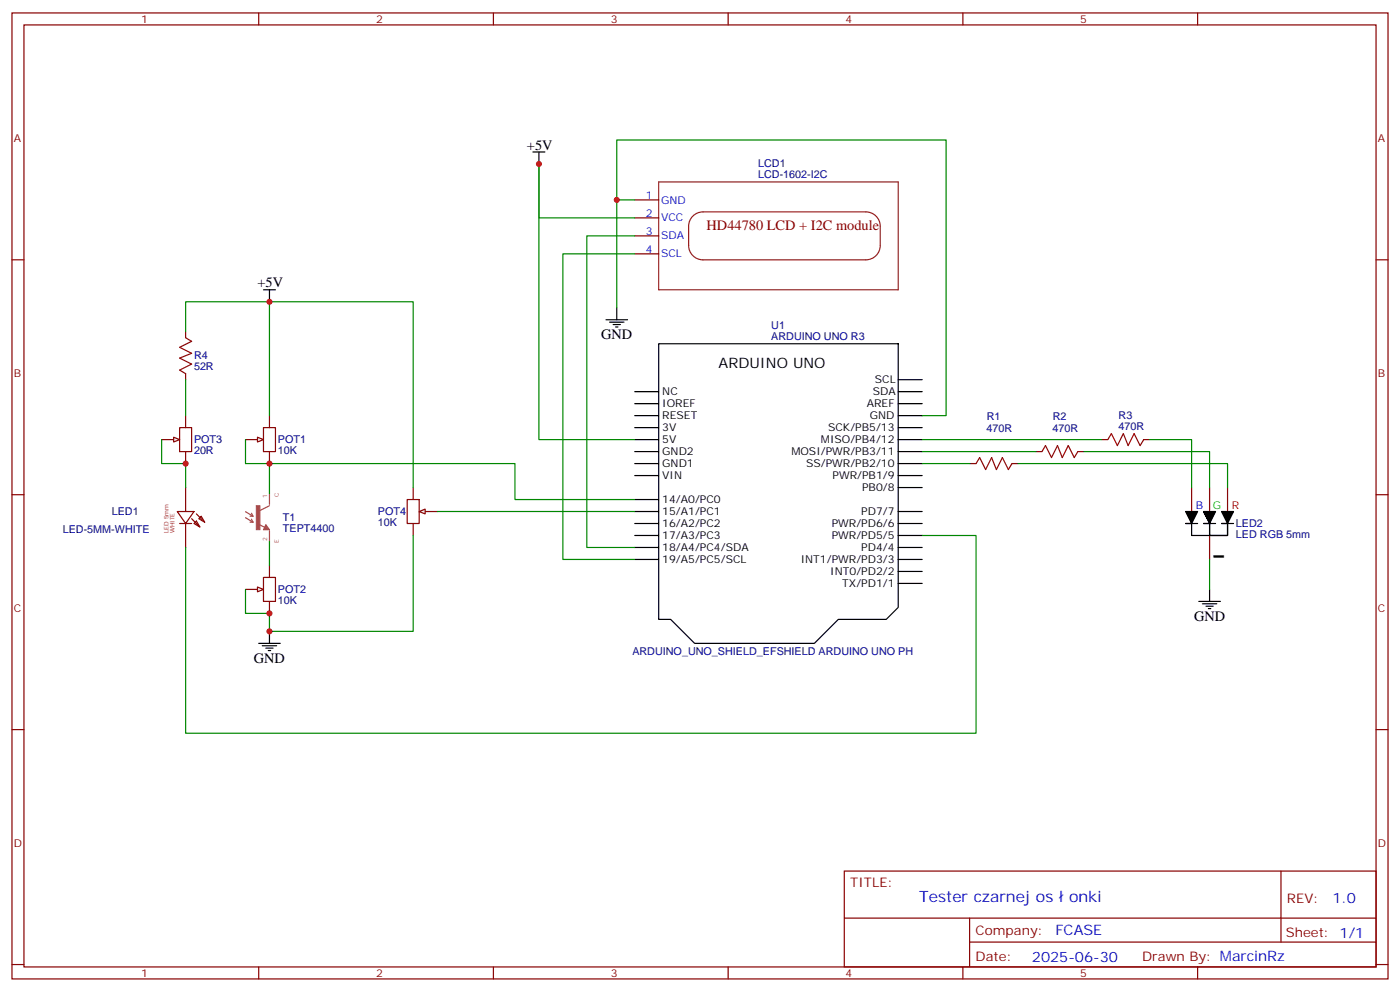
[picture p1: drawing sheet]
<svg xmlns="http://www.w3.org/2000/svg" width="412mm" height="292mm" viewBox="0 0 412 292" stroke-linecap="round" stroke-linejoin="round" font-family="sans-serif">
<g fill="none" stroke="#870000" stroke-width=".35">
<path d="M3.5 3.8h405.4v284.3h-405.4zM7.1 7.3h398.2v277.3h-398.2zM76.2 3.8v3.5M145.3 3.8v3.5M214.5 3.8v3.5M283.6 3.8v3.5M352.8 3.8v3.5M187 58.8h7M3.5 76.5h3.6M187 64.1h7M187 69.4h7M187 74.7h7"/>
<path d="M405.3 76.5h3.6M72.3 129.4h3.5M77.6 125.9h3.5v7h-3.5zM79.4 122.3v3.6M79.4 132.9v3.6M3.5 145.6h3.6M351 143.5v7.1M356.3 143.5v7.1M356.3 157.6v7.1M361.6 143.5v7.1M405.3 145.6h3.6M3.5 214.8h3.6"/>
<path d="M405.3 214.8h3.6M248.7 256.4h156.6v28.2h-156.6zM377.3 256.4v20.9M248.7 270.2h156.5M285.6 277.3h119.6M285.6 270.2v14.2M3.5 283.9h3.6M76.2 284.6v3.5M145.3 284.6v3.5M214.5 284.6v3.5M283.6 284.6v3.5M352.8 284.6v3.5"/>
<path d="M405.3 283.9h3.6"/>
</g>
<g fill="none" stroke="#000" stroke-width=".35">
<path d="M187 118.8h7M187 115.3h7M194 101.2h70.6v77.6l-3.5 3.5h-14.2l-7 7.1h-35.3l-7-7.1h-3.6zM264.6 118.8h7M264.6 115.3h7M264.6 111.8h7M187 140h7M187 136.5h7M187 132.9h7M187 129.4h7M187 125.9h7M187 122.3h7"/>
<path d="M264.6 140h7M264.6 136.5h7M264.6 132.9h7M264.6 129.4h7M264.6 125.9h7M264.6 122.3h7M187 157.6h7M187 154.1h7M187 150.6h7M187 147h7M264.6 157.6h7M264.6 154.1h7"/>
<path d="M264.6 150.6h7M264.6 143.5h7M351 154.1v3.5h5.3v-3.5v3.5h5.3v-3.5v3.5h-5.3M187 164.7h7M187 161.1h7M264.6 171.7h7M264.6 168.2h7M264.6 164.7h7M264.6 161.1h7"/>
</g>
<path d="M194 53.6h70.6v31.7h-70.6zM203.8 63.9a4.2 4.2 0 0 1 3.3-1.5h48a4.2 4.2 0 0 1 4.2 4.2v5.6a4.2 4.2 0 0 1-4.2 4.3h-48a4.2 4.2 0 0 1-4.3-4.3v-5.6a4.2 4.2 0 0 1 1-2.7z" fill="none" stroke="#8c2424" stroke-width=".35"/>
<path d="M349.2 150.6h3.6l-1.8 3.5h-1.8h3.6h-1.8zM354.5 150.6l1.8 3.1-1.8-3.1h3.6l-1.8 3.5h-1.8h3.6h-1.8zM359.8 150.6h3.6l-1.8 3.5h-1.8h3.6h-1.8z" fill="#000" stroke="#000" stroke-width=".35"/>
<path d="M75.8 128.7l1.8 .7-1.8 .7z" fill="#f0f0f0" stroke="#870000" stroke-width=".35"/>
<path d="M72.3 173.5h3.5M77.6 170h3.5v7h-3.5zM79.4 166.4v3.6M79.4 177v3.6" fill="none" stroke="#870000" stroke-width=".35"/>
<path d="M75.8 172.8l1.8 .7-1.8 .7z" fill="#f0f0f0" stroke="#870000" stroke-width=".35"/>
<path d="M47.6 129.4h3.6M52.9 125.9h3.5v7h-3.5zM54.7 122.3v3.6M54.7 132.9v3.6" fill="none" stroke="#870000" stroke-width=".35"/>
<path d="M51.2 128.7l1.7 .7-1.7 .7z" fill="#f0f0f0" stroke="#870000" stroke-width=".35"/>
<path d="M119.9 147h3.6v7.1h-3.6zM121.7 143.5v3.5M121.7 154.1v3.5M125.2 150.6h3.6" fill="none" stroke="#870000" stroke-width=".35"/>
<path d="M123.5 150.6l1.7-.7v1.4z" fill="#f0f0f0" stroke="#870000" stroke-width=".35"/>
<path d="M54.7 99.4l1.7 1.1-3.5 1.7 3.5 1.8-3.5 1.4 3.5 1.8-3.5 1.7 1.8 1.1M287.5 136.5l1.1-1.8 1.7 3.5 1.8-3.5 1.4 3.5 1.8-3.5 1.7 3.5 1.1-1.7M306.9 132.9l1.1-1.7 1.7 3.5 1.8-3.5 1.4 3.5 1.8-3.5 1.7 3.5 1.1-1.8M326.3 129.4l1.1-1.8 1.7 3.6 1.8-3.6 1.4 3.6 1.8-3.6 1.7 3.6 1.1-1.8" fill="none" stroke="#a10000" stroke-width=".35"/>
<g fill="none" stroke="#870000" stroke-width=".35">
<path d="M54.7 97.6v1.8M54.7 110v1.8M285.8 136.5h1.7M298.1 136.5h1.8M305.2 132.9h1.7M317.5 132.9h1.8M324.6 129.4h1.7M336.9 129.4h1.8M52.2 150.6h4.9l-2.4 3.5zM52.9 154.1h3.5M54.7 143.5v7.1M54.7 154.1v7"/>
<path d="M56.4 152.7l1.8 1.7M57.9 153.4l1 1.8-1.8-1.1zM57.9 151.3l1.7 1.7M59.3 152l1 1.7-1.7-1z"/>
</g>
<path d="M72.3 152.4l2.2 1.3M72.3 150.6l2.2 1.3M73.6 153.7h.9M73.6 151.9h.9M74.1 152.8l.4 .9M74.1 151.1l.4 .8M76.3 154.4l1.7 .8M78.3 154.5l1.1 1.4h-1.8zM78.3 155.2l.2 .4h-.5l.3-.7 .7 .8h-1M79.4 148.9l-2.8 1.4M79.4 145.3v3.1M79.4 156.2v3.2" fill="none" stroke="#a64a4a" stroke-width=".35"/>
<path d="M75.5 148.9h1.1v7h-1.1z" fill="#a64a4a" stroke="#a64a4a" stroke-width=".29"/>
<g fill="none" stroke="#008700" stroke-width=".35">
<path d="M181.7 58.8v31.8M187 58.8h-5.3v-17.6h97v81.1h-7.1M187 64.1h-28.3v-15.8v81.1h28.3M187 69.4h-14.1v91.7h14.1M187 74.7h-21.2v90h21.2M79.4 88.8h-24.7v8.8M54.7 111.8v10.5M47.6 129.4v7.1h7.1v7M72.3 129.4v7.1h7.1v8.8M79.4 122.3v-33.5h42.3v54.7M79.4 136.5h72.3v10.5h35.3M271.6 136.5h14.2"/>
<path d="M271.6 132.9h33.6M271.6 129.4h53M299.9 136.5h61.7v7M319.3 132.9h37v10.6M338.7 129.4h12.3v14.1M79.4 159.4v7M121.7 157.6v28.2h-42.3v-5.2h-7.1v-7.1M128.8 150.6h58.2M271.6 157.6h15.9v58.2h-232.8v-54.7M356.3 164.7v8.8"/>
</g>
<g fill="none" stroke="#000" stroke-width=".35">
<path d="M157 44.7h3.5M158.7 44.7v3.6M77.6 85.3h3.5M79.4 85.3v3.5M178.5 94.1h6.4M179.6 94.8h4.2M180.6 95.5h2.1M181.3 96.2h.7M181.7 90.6v3.5M353.1 177h6.4M354.2 177.7h4.2M355.2 178.4h2.2"/>
<path d="M356 179.1h.7M356.3 173.5v3.5M76.2 189.4h6.3M77.3 190.1h4.2M78.3 190.8h2.1M79 191.5h.7M79.4 185.8v3.6"/>
</g>
<g fill="#c00">
<circle cx="79.4" cy="136.5" r=".88"/>
<circle cx="79.4" cy="180.6" r=".88"/>
<circle cx="54.7" cy="136.5" r=".88"/>
<circle cx="158.8" cy="48.3" r=".88"/>
<circle cx="79.4" cy="88.8" r=".88"/>
<circle cx="79.4" cy="185.8" r=".88"/>
<circle cx="181.7" cy="58.8" r=".88"/>
</g>
<text font-size="11.3" x="356.5" y="166.6">-</text>
<g font-size="4.6" fill="#00f">
<text x="270.8" y="265.4">Tester czarnej os</text>
<text x="314.9" y="265.4">onki</text>
</g>
<g font-size="4.2">
<text x="155.2" y="44">+5V</text>
<text x="75.8" y="84.6">+5V</text>
<text x="177.1" y="99.8">GND</text>
<text x="211.7" y="108.2">ARDUINO UNO</text>
<text x="351.7" y="182.7">GND</text>
<text x="74.8" y="195">GND</text>
</g>
<text font-size="4.2" fill="#800" x="208.1" y="67.7">HD44780 LCD + I2C module</text>
<g font-size="4.2" fill="#00f">
<text x="392.5" y="265.7">1.0</text>
<text x="310.9" y="275.2">FCASE</text>
<text x="304" y="283">2025-06-30</text>
</g>
<g font-size="3.9" fill="#800">
<text x="250.5" y="261">TITLE:</text>
<text x="379.1" y="265.7">REV:</text>
<text x="287.4" y="275.2">Company:</text>
<text x="378.7" y="275.8">Sheet: 1/1</text>
<text x="287.4" y="282.9">Date:</text>
<text x="336.4" y="282.9">Drawn By: MarcinRz</text>
</g>
<g font-size="3.2" fill="#800">
<text x="41.6" y="6.8">1</text>
<text x="110.8" y="6.8">2</text>
<text x="179.9" y="6.8">3</text>
<text x="249.1" y="6.8">4</text>
<text x="318.2" y="6.8">5</text>
<text x="4.1" y="41.9">A</text>
<text x="405.9" y="41.9">A</text>
<text x="4.1" y="111.1">B</text>
<text x="405.9" y="111.1">B</text>
<text x="4.1" y="180.2">C</text>
<text x="405.9" y="180.2">C</text>
<text x="4.1" y="249.3">D</text>
<text x="405.9" y="249.3">D</text>
<text x="41.6" y="287.6">1</text>
<text x="110.8" y="287.6">2</text>
<text x="179.9" y="287.6">3</text>
<text x="249.1" y="287.6">4</text>
<text x="318.2" y="287.6">5</text>
</g>
<g font-size="3.2" fill="#000080">
<text x="223.3" y="52.5">LCD-1602-I2C</text>
<text x="223.3" y="49.2">LCD1</text>
<text x="227.2" y="100.1">ARDUINO UNO R3</text>
<text x="227.2" y="96.8">U1</text>
<text x="57.1" y="105.7">R4</text>
<text x="57.1" y="109">52R</text>
<text x="290.7" y="123.5">R1</text>
<text x="310.1" y="123.5">R2</text>
<text x="329.5" y="123.3">R3</text>
<text x="57.1" y="130.5">POT3</text>
<text x="81.8" y="130.5">POT1</text>
<text x="290.6" y="127">470R</text>
<text x="310" y="127">470R</text>
<text x="329.5" y="126.6">470R</text>
<text x="57.1" y="133.8">20R</text>
<text x="81.8" y="133.8">10K</text>
<text x="32.9" y="151.7">LED1</text>
<text x="83.4" y="153.4">T1</text>
<text x="111.3" y="154.9">10K</text>
<text x="111.3" y="151.7">POT4</text>
<text x="364.1" y="155.2">LED2</text>
<text x="18.5" y="157">LED-5MM-WHITE</text>
<text x="83.4" y="156.7">TEPT4400</text>
<text x="364.1" y="158.5">LED RGB 5mm</text>
<text x="81.8" y="177.9">10K</text>
<text x="81.8" y="174.6">POT2</text>
<text x="186.3" y="192.9">ARDUINO_UNO_SHIELD_EFSHIELD ARDUINO UNO PH</text>
</g>
<g font-size="3.2" fill="#00f">
<text x="190.2" y="58.5">1</text>
<text x="194.7" y="59.9">GND</text>
<text x="190.2" y="63.8">2</text>
<text x="194.7" y="65.2">VCC</text>
<text x="190.2" y="69.1">3</text>
<text x="194.7" y="70.5">SDA</text>
<text x="190.2" y="74.4">4</text>
<text x="194.7" y="75.8">SCL</text>
<text x="352.3" y="149.7">B</text>
</g>
<g font-size="3.2">
<text x="257.7" y="112.8">SCL</text>
<text x="195.1" y="119.9">IOREF</text>
<text x="195.1" y="116.3">NC</text>
<text x="255.3" y="119.9">AREF</text>
<text x="257.1" y="116.3">SDA</text>
<text x="195.1" y="123.4">RESET</text>
<text x="256.2" y="123.4">GND</text>
<text x="195.1" y="130.5">5V</text>
<text x="195.1" y="126.9">3V</text>
<text x="241.8" y="130.5">MISO/PB4/12</text>
<text x="243.9" y="126.9">SCK/PB5/13</text>
<text x="195.1" y="137.5">GND1</text>
<text x="195.1" y="134">GND2</text>
<text x="233.1" y="134">MOSI/PWR/PB3/11</text>
<text x="237.5" y="137.5">SS/PWR/PB2/10</text>
<text x="195.1" y="141">VIN</text>
<text x="245.3" y="141">PWR/PB1/9</text>
<text x="195.1" y="148.1">14/A0/PC0</text>
<text x="254" y="144.6">PB0/8</text>
<text x="195.1" y="155.2">16/A2/PC2</text>
<text x="195.1" y="151.6">15/A1/PC1</text>
<text x="245" y="155.2">PWR/PD6/6</text>
<text x="253.7" y="151.6">PD7/7</text>
<text x="195.1" y="158.7">17/A3/PC3</text>
<text x="245" y="158.7">PWR/PD5/5</text>
<text x="195.1" y="165.7">19/A5/PC5/SCL</text>
<text x="195.1" y="162.2">18/A4/PC4/SDA</text>
<text x="235.9" y="165.7">INT1/PWR/PD3/3</text>
<text x="253.7" y="162.2">PD4/4</text>
<text x="244.6" y="169.3">INT0/PD2/2</text>
<text x="248.1" y="172.8">TX/PD1/1</text>
</g>
<text font-size="3.2" fill="#0f0" x="357.3" y="149.7">G</text>
<text font-size="3.2" fill="#f00" x="362.8" y="149.7">R</text>
<g font-size="1.8" fill="#a54b4b">
<text x="78.7" y="146.7" transform="rotate(-90 78.7 146.7)">1</text>
<text x="82.2" y="146.2" transform="rotate(-90 82.2 146.2)">C</text>
<text x="78.7" y="159.2" transform="rotate(-90 78.7 159.2)">2</text>
<text x="82.2" y="159.8" transform="rotate(-90 82.2 159.8)">E</text>
</g>
<g font-size="1.8" fill="#f00">
<text x="49.6" y="157" transform="rotate(-90 49.6 157)">LED 5mm</text>
<text x="51.4" y="157" transform="rotate(-90 51.4 157)">WHITE</text>
</g>
</svg>
